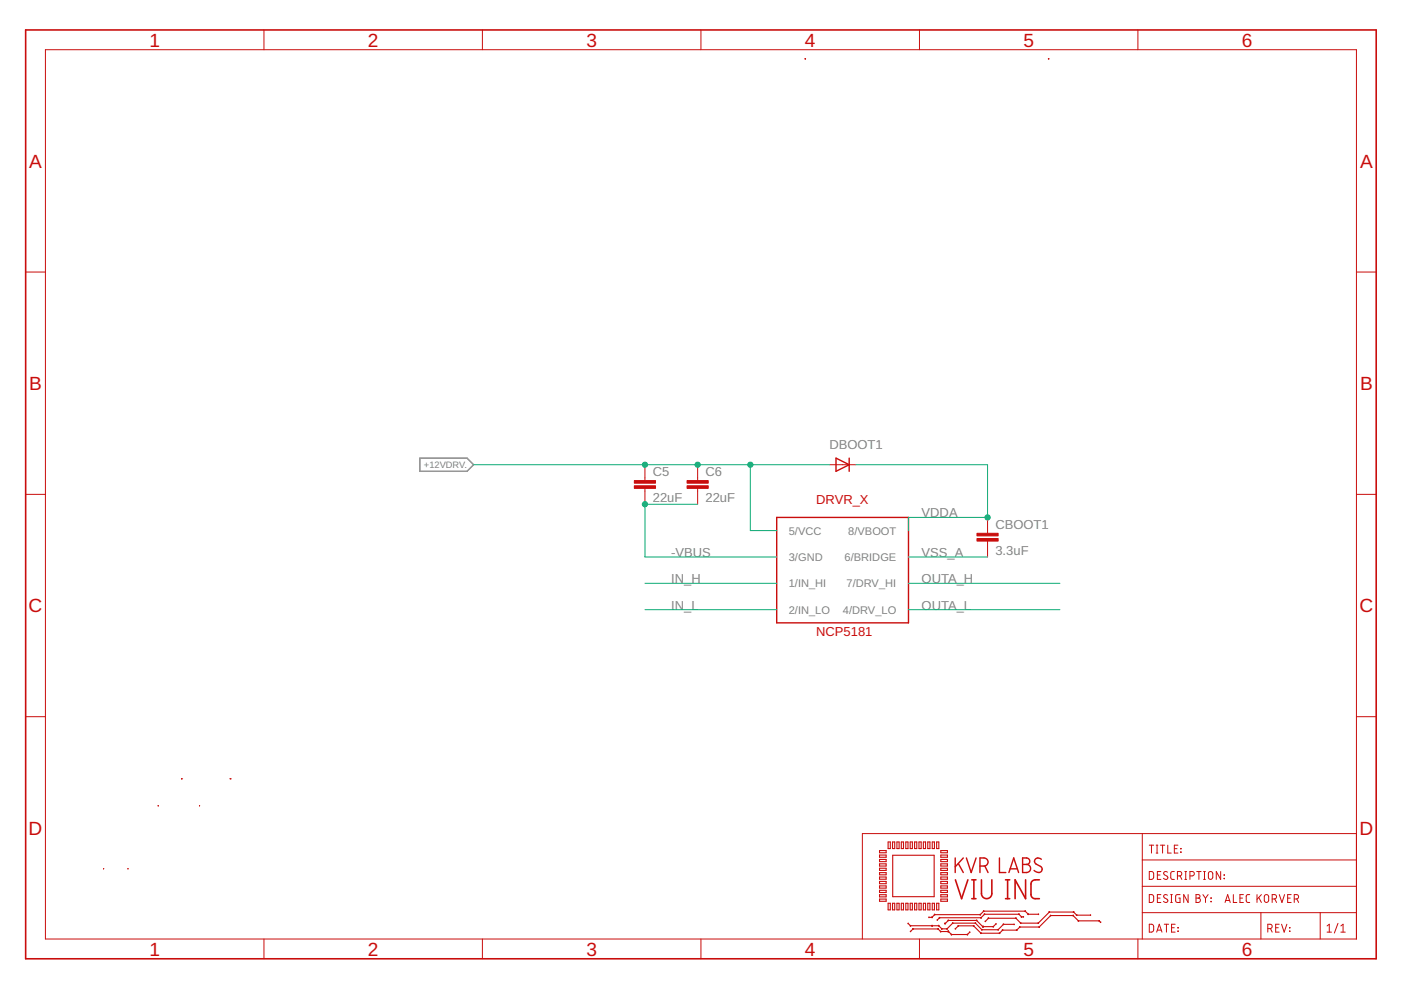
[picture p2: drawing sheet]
<svg xmlns="http://www.w3.org/2000/svg" width="297mm" height="210mm" viewBox="0 0 297 210" stroke-linecap="round" stroke-linejoin="round" font-family="sans-serif">
<path d="M89 97.1h10l1.4 1.4-1.4 1.4h-10z" fill="none" stroke="#808080" stroke-width=".3"/>
<g fill="none" stroke="#c90d0c" stroke-width=".21">
<path d="M9.6 10.5h278v188.6h-278zM56 6.3v4.2M102.3 6.3v4.2M148.6 6.3v4.2M194.9 6.3v4.2M241.3 6.3v4.2M5.4 57.7h4.2M287.6 57.7h4.2M136.7 98.5v3.4M147.9 98.5v3.4M175.9 98.5h5.5M5.4 104.8h4.2"/>
<path d="M136.7 103.6v3.3M147.9 103.6v3.3M209.4 109.7v3.4M209.4 114.7v3.4M287.6 104.8h4.2M5.4 152h4.2M287.6 152h4.2M242.2 176.7v22.4M243.7 179.2h.9M244.1 179.2v1.7M245.1 179.2h.4M245.3 179.2v1.7"/>
<path d="M246 179.2h1M246.5 179.2v1.7M247.6 179.2v1.7h.7M249 179.9h.6M249.7 179.2h-.7v1.7h.7M250.3 179.9l.1 .1zM287.6 176.7h-104.8v22.4M56 199.1v4.2M102.3 199.1v4.2M148.6 199.1v4.2M194.9 199.1v4.2M241.3 199.1v4.2"/>
<path d="M242.2 193.5h45.4M242.2 187.9h45.4M242.2 182.3h45.4M243.7 196h.6l.3 .2v1l-.3 .4h-.6zM243.7 189.7h.6l.3 .2v1l-.3 .4h-.6zM243.7 184.8h.6l.3 .3v.9l-.3 .4-.6 .1zM245.1 180.9h.4M245.2 197.6l.6-1.6 .6 1.6M245.4 197.2h.8M245.4 190.4h.6M245.4 185.5h.6M246.1 189.7h-.7v1.6h.7"/>
<path d="M246.1 184.8h-.7v1.7h.7M246.8 196h1M247.3 196v1.6M247.5 189.8a.43 .43 0 0 0-.6-.1 .43 .43 0 0 0 0 .7l.5 .2a.42 .42 0 0 1 .1 .7 .42 .42 0 0 1-.7-.1l-.1-.1M247.5 184.9a.43 .43 0 0 0-.6-.1 .43 .43 0 0 0 0 .7l.5 .3a.42 .42 0 0 1 .1 .6 .42 .42 0 0 1-.7 0l-.1-.2M248.2 189.7h.4M248.2 191.3h.4M248.4 189.7v1.6M248.4 196.7h.6M249 184.8h-.5l-.3 .3 .1 1.1 .2 .2 .5 .1M249.2 196h-.8v1.6h.8M249.6 185.7h.5a.47 .47 0 0 0 .5-.4 .47 .47 0 0 0-.5-.5h-.5v1.7"/>
<path d="M249.7 196.7h.1zM249.7 197.4l.1 .1zM250.2 189.7h-.7l-.2 .2 .1 1.3 .8 .1v-.9h-.3M250.2 185.7l.4 .8M250.3 180.6l.1 .1zM251.2 184.8h.4M251.2 186.5h.4M251.4 184.8v1.7M251.9 189.7v1.6l-.9-1.6v1.6M252.3 185.7h.5a.47 .47 0 0 0 .4-.4 .47 .47 0 0 0-.4-.5h-.5v1.7M253.6 189.7h.4a.37 .37 0 0 1 .4 .3 .37 .37 0 0 1-.4 .4 .47 .47 0 0 1 .5 .5 .47 .47 0 0 1-.5 .4h-.4zM253.6 190.4h.4"/>
<path d="M253.7 184.8h1M254.2 184.8v1.7M255 189.7l.6 .8M255.2 184.8h.4M255.2 186.5h.4M255.4 184.8v1.7M255.6 190.5v.8M256.1 189.7l-.5 .8M256.3 184.9l.4-.1 .3 .1 .1 1.1a.47 .47 0 0 1-.4 .5 .47 .47 0 0 1-.5-.5zM256.7 190.4l.1 .1zM256.7 191.1l.1 .1zM258.8 184.8v1.7l-.9-1.7v1.7"/>
<path d="M259.5 185.5l.1 .1zM259.5 186.2l.1 .1zM259.7 191.3l.6-1.6 .5 1.6M259.9 190.9h.8M261.5 189.7v1.6h.7M262.9 190.4h.5M263.6 189.7h-.7v1.6h.7M265 189.7h-.5l-.3 .3v1.1l.3 .2h.5M266.5 189.7v1.6M266.9 190.3l.5 1M267.3 193.5v5.6M267.4 189.7l-.9 1"/>
<path d="M268.2 189.8l.3-.1 .3 .1 .2 1.1a.47 .47 0 0 1-.5 .4 .47 .47 0 0 1-.4-.4zM268.8 196.9h.5a.47 .47 0 0 0 .4-.5 .47 .47 0 0 0-.4-.4h-.5v1.6M269.4 196.9l.3 .7M269.7 190.6h.5a.47 .47 0 0 0 .5-.5 .47 .47 0 0 0-.5-.4h-.5v1.6M270.3 190.6l.4 .7M270.5 196.7h.5M271.2 196h-.7v1.6h.7M271.2 189.7l.6 1.6 .6-1.6M271.7 196l.6 1.6 .5-1.6M273 190.4h.6M273.4 197.4l.1 .1zM273.4 196.7h.1z"/>
<path d="M273.7 189.7h-.7v1.6h.7M274.4 190.6h.5a.47 .47 0 0 0 .4-.5 .47 .47 0 0 0-.4-.4h-.5v1.6M275 190.6l.3 .7M279.9 193.5v5.6M281.4 197.6h.9M281.4 196.3l.4-.3v1.6M283.7 195.8l-.8 2M284.3 197.6h.9M284.3 196.3l.5-.3v1.6"/>
</g>
<g fill="none" stroke="#c90d0c" stroke-width=".23">
<path d="M170.8 12.4v.1M170.8 12.4l-.1 .1M170.8 12.4v.2M222.3 12.4l.1 .1M222.3 12.4v.1M222.3 12.4v.2M33.5 170.8h.1M33.5 170.8v.1M38.5 165.1h.1M42.3 170.8v.1M48.8 165.1h.1M188.3 178.5h.5v1.4h-.5z"/>
<path d="M189.2 178.5h.5v1.4h-.5zM190.2 178.5h.4v1.4h-.4zM191.1 178.5h.5v1.4h-.5zM192 178.5h.5v1.4h-.5zM193 178.5h.4v1.4h-.4zM193.9 178.5h.5v1.4h-.5zM194.8 178.5h.5v1.4h-.5zM195.8 178.5h.4v1.4h-.4zM196.7 178.5h.5v1.4h-.5zM197.7 178.5h.4v1.4h-.4zM198.6 178.5h.5v1.4h-.5zM22 184.2h.1"/>
<path d="M27.1 184.2h.1M186.5 187.8h1.4v.5h-1.4zM186.5 180.3h1.4v.5h-1.4zM186.5 181.3h1.4v.5h-1.4zM186.5 182.2h1.4v.5h-1.4zM186.5 183.2h1.4v.4h-1.4zM186.5 184.1h1.4v.5h-1.4zM186.5 185h1.4v.5h-1.4zM186.5 185.9h1.4v.5h-1.4zM186.5 186.9h1.4v.5h-1.4zM186.5 188.8h1.4v.4h-1.4zM186.5 189.7h1.4v.5h-1.4z"/>
<path d="M186.5 190.6h1.4v.5h-1.4zM188.3 191.5h.5v1.4h-.5zM189.2 191.5h.5v1.4h-.5zM189.3 181.3h8.8v8.8h-8.8zM190.2 191.5h.4v1.4h-.4zM191.1 191.5h.5v1.4h-.5zM192 191.5h.5v1.4h-.5zM192.6 195.8l.4 .5h6l.7 .6h1.1l1.2-1.2h4.8l1.4 1.4h3.4l1.1-1.1h2.3M192.6 195.7l-.1 .2M193 191.5h.4v1.4h-.4zM193 197.4l.1 .1M193 196.2v.2"/>
<path d="M193.1 197.5l.5-.5h5.3l.6 .5h1.6M193.1 196.2l-.1 .1M193.5 196.9l.1 .1M193.6 196.9v.1M193.9 191.5h.5v1.4h-.5zM194.8 191.5h.5v1.4h-.5zM195.8 191.5h.4v1.4h-.4zM196.7 191.5h.5v1.4h-.5zM197 194.4v.2M197.5 194.4l.2 .1M197.6 196.2l.1 .1zM197.6 194.4v.2"/>
<path d="M197.6 196.2v.2M197.6 196.2v.1M197.7 191.5h.4v1.4h-.4zM198.1 193.9l.1 .1M198.2 193.8v.2M198.6 191.5h.5v1.4h-.5zM198.7 195l.1 .1M198.9 196.9v.1M198.9 196.9l-.1 .1M199 196.2v.1M199.1 196.2l-.1 .1M199.2 194.5v.1"/>
<path d="M199.2 194.5v.2M199.5 197.4v.2M199.5 187.8h1.4v.5h-1.4zM199.5 182.2h1.4v.5h-1.4zM199.5 180.3h1.4v.5h-1.4zM199.5 181.3h1.4v.5h-1.4zM199.5 183.2h1.4v.4h-1.4zM199.5 184.1h1.4v.5h-1.4zM199.5 185h1.4v.5h-1.4zM199.5 185.9h1.4v.5h-1.4zM199.5 186.9h1.4v.5h-1.4zM199.5 188.8h1.4v.4h-1.4z"/>
<path d="M199.5 189.7h1.4v.5h-1.4zM199.5 190.6h1.4v.5h-1.4zM199.5 197.5l-.1 .1M199.7 196.9v.1M199.7 196.9l-.1 .1M200.3 195.7v.2M200.3 195.8l.8-.6h6l1.3 1.3M200.4 195.7l.1 .2M200.4 195.7v.2M200.7 196.9l.2 .1M200.8 196.9v.1M201 197.5h.1z"/>
<path d="M201 197.4l.1 .1h-.1zM201 195.1l.1 .1M201 197.4l.1 .2v-.2M201 197.5h.1M201.1 195.1v.1M201.1 197.5l.6 .6h3.4l.5-.4M201.7 198.1v.1M201.8 198.1l-.1 .1M202 195.7l.1 .1M202 195.7v.1M202.5 196.9l.1 .1M202.6 196.9l.6-.6h3.2l1.6 1.6h3.9l.7-.7"/>
<path d="M203.1 196.3h.1M203.2 196.2v.2M205 198.1l.1 .1M205.1 198.1v.1M205.5 197.6l.1 .1M206.4 196.2v.2M206.5 196.3h-.1M206.8 195.7v.1M206.8 195.7l-.1 .1M207.1 195.1v.1M207.1 195.1l-.1 .1M207.8 193.9l.1 .1"/>
<path d="M207.8 193.8v.2M207.9 194.5l.1 .1M208 197.8v.1M208 194.5v.2M208 197.8l-.1 .1M208.2 197v.2v-.1M208.4 196.4v.1M208.4 196.4l.1 .1zM208.4 196.4l-.1 .1M208.4 196.5h.1M208.5 196.4l-.1 .1M208.5 193.1l.1 .2"/>
<path d="M208.6 193.1v.2M208.7 193.8l.1 .1M208.7 193.8v.1M208.9 195.3l.1 .1M209.5 194.6l.1 .1M209.6 194.6v.2M210.5 196.4l.2 .1M210.6 196.4v.1M211.1 195.9h.1M211.2 195.9l-.6 .6h-2.2M211.6 197l.1 .2-.1-.1M211.9 197.8l.1 .1"/>
<path d="M211.9 197.8v.1M212.5 197.1l.1 .2M212.6 197.1v.2M212.7 195.9l.1 .1M212.7 195.9v.2M215 195.9v.2M215.3 194.7l.1-.1v.2M215.5 197.1l.1 .2M215.6 197.1v.2M216 193.9l.1-.1-.1 .1M216.2 196.5l.1 .1M216.2 196.5v.1"/>
<path d="M216.4 195.6v.2M216.5 195.7l-.1 .1M216.6 194.3v.2M216.6 194.4l-.1 .1M217 194.3v.2M217 194.4h-.4l-.6-.6h-7.3l-.7 .8h-8.8l-.5 .5M217.4 193.1v.2M217.4 193.1l-.1 .2M218 193.8v.1M218.1 193.8l-.1 .1M220.1 195.7l.1 .1M220.1 193.8v.1"/>
<path d="M220.1 195.6v.2M220.1 193.8h-2.1l-.6-.6h-8.8l-.8 .7h-9.6l-.6 .6h-.6M220.3 196.5l.1 .1M220.3 196.5v.1M222.4 193.3l.1 .1M222.5 193.3v.1M222.8 194.1v.1l-.1-.1M227.5 194.1h.1l-.1 .1 .1-.1M227.6 193.3v.1M227.7 193.3l-.1 .1M228.3 194v.1M228.3 194l-.1 .1"/>
<path d="M228.6 195.2v.1M228.7 195.2l-.1 .1M231.2 194v.1M231.2 194h-2.9l-.7-.6h-5.1l-2.4 2.3h-3.7l-1-1h-5.8l-.7 .6M233 195.2v.1M233 195.2h-4.4l-1.1-1.1h-4.7l-2.5 2.5h-4.1l-.6 .6h-3M233 195.2l.3 .3M233.1 195.2l-.1 .1M233.4 195.5l-.1 .1"/>
</g>
<path d="M5.4 6.3h286.4v197h-286.4zM202.6 186.5l1.3 4 1.3-4M206 190.5h.9M206 186.5h.9M206.5 186.5v4M208.1 186.5v2.9a1.1 1.1 0 0 0 1.1 1.1 1.1 1.1 0 0 0 1.1-1.1v-2.9M213.2 190.5h.9M213.2 186.5h.9M213.6 186.5v4M217.4 186.5v4l-2.2-4v4M220.4 186.5a1.55 1.55 0 0 0-1.7 .5l-.1 2.7 .2 .6a1.59 1.59 0 0 0 1.6 .2" fill="none" stroke="#c90d0c" stroke-width=".34"/>
<g fill="none" stroke="#c90d0c" stroke-width=".3">
<path d="M177.2 97.1l2.8 1.4-2.8 1.4zM180 97.1v2.8M164.7 109.7h27.9v22.4h-27.9zM202.5 181.9v3.1M203.2 183.1l1 1.9M204.2 181.9l-1.7 1.9M204.9 181.9l1 3.1 1-3.1M207.8 183.6a1.53 1.53 0 0 0 1.5-.3 .86 .86 0 0 0 .1-.9 .86 .86 0 0 0-.8-.5h-.8v3.1M208.8 183.6l.7 1.4M211.9 181.9v3.1h1.4M213.9 185l1-3.1 1.1 3.1M214.2 184.2h1.5"/>
<path d="M216.8 181.9h.9a.69 .69 0 0 1 .6 .7 .69 .69 0 0 1-.6 .7 .86 .86 0 0 1 .8 .8 .86 .86 0 0 1-.8 .9h-.9zM216.8 183.3h.9M220.8 182.2a.77 .77 0 0 0-1.1-.2 .77 .77 0 0 0-.2 1.1l1.1 .6a.73 .73 0 0 1 .2 1.1 .73 .73 0 0 1-1.1 .1l-.5-.3"/>
</g>
<g fill="#c90d0c" stroke="#c90d0c" stroke-width=".21">
<path d="M134.5 103h4.5v.5h-4.5z"/>
<path d="M134.5 101.9h4.5v.5h-4.5z"/>
<path d="M145.7 103h4.5v.5h-4.5z"/>
<path d="M145.7 101.9h4.5v.5h-4.5z"/>
<path d="M207.1 114.2h4.5v.5h-4.5z"/>
<path d="M207.1 113.1h4.5v.5h-4.5z"/>
</g>
<path d="M100.4 98.5h75.5M159.1 98.5v14h5.6M181.4 98.5h28v11.2h-16.8v2.8M147.9 106.9h-11.2v11.2h28M192.6 118.1h16.8M136.7 123.7h28M136.7 129.3h28M192.6 123.7h32.1M192.6 129.3h32.1" fill="none" stroke="#0dab76" stroke-width=".21"/>
<g fill="#0dab76" stroke="#0dab76" stroke-width=".21">
<circle cx="209.4" cy="109.7" r=".55"/>
<circle cx="159.1" cy="98.5" r=".55"/>
<circle cx="147.9" cy="98.5" r=".55"/>
<circle cx="136.7" cy="98.5" r=".55"/>
<circle cx="136.7" cy="106.9" r=".55"/>
</g>
<g font-size="4" fill="#c90d0c">
<text x="31.7" y="9.9">1</text>
<text x="78" y="9.9">2</text>
<text x="124.3" y="9.9">3</text>
<text x="170.7" y="9.9">4</text>
<text x="217" y="9.9">5</text>
<text x="263.3" y="9.9">6</text>
<text x="6.2" y="35.5">A</text>
<text x="288.4" y="35.5">A</text>
<text x="6.2" y="82.7">B</text>
<text x="288.4" y="82.7">B</text>
<text x="6.1" y="129.8">C</text>
<text x="288.2" y="129.8">C</text>
<text x="6.1" y="177">D</text>
<text x="288.2" y="177">D</text>
<text x="31.7" y="202.6">1</text>
<text x="78" y="202.6">2</text>
<text x="124.3" y="202.6">3</text>
<text x="170.7" y="202.6">4</text>
<text x="217" y="202.6">5</text>
<text x="263.3" y="202.6">6</text>
</g>
<g font-size="2.8" fill="#808080">
<text x="175.8" y="95.2">DBOOT1</text>
<text x="138.4" y="100.9">C5</text>
<text x="149.6" y="100.9">C6</text>
<text x="138.4" y="106.5">22uF</text>
<text x="149.6" y="106.5">22uF</text>
<text x="195.4" y="109.7">VDDA</text>
<text x="211" y="112.1">CBOOT1</text>
<text x="142.3" y="118.1">-VBUS</text>
<text x="195.4" y="118.1">VSS_A</text>
<text x="211" y="117.7">3.3uF</text>
<text x="142.3" y="123.7">IN_H</text>
<text x="195.4" y="123.7">OUTA_H</text>
<text x="142.3" y="129.3">IN_L</text>
<text x="195.4" y="129.3">OUTA_L</text>
</g>
<g font-size="2.8" fill="#c90d0c">
<text x="173.1" y="106.9">DRVR_X</text>
<text x="173.1" y="134.8">NCP5181</text>
</g>
<g font-size="2.3" fill="#808080">
<text x="167.2" y="113.3">5/VCC</text>
<text x="179.9" y="113.3">8/VBOOT</text>
<text x="167.2" y="118.9">3/GND</text>
<text x="179.1" y="118.9">6/BRIDGE</text>
<text x="167.2" y="124.5">1/IN_HI</text>
<text x="179.5" y="124.5">7/DRV_HI</text>
<text x="167.2" y="130.1">2/IN_LO</text>
<text x="178.7" y="130.1">4/DRV_LO</text>
</g>
<text font-size="2" fill="#808080" x="89.9" y="99.2">+12VDRV.</text>
</svg>
